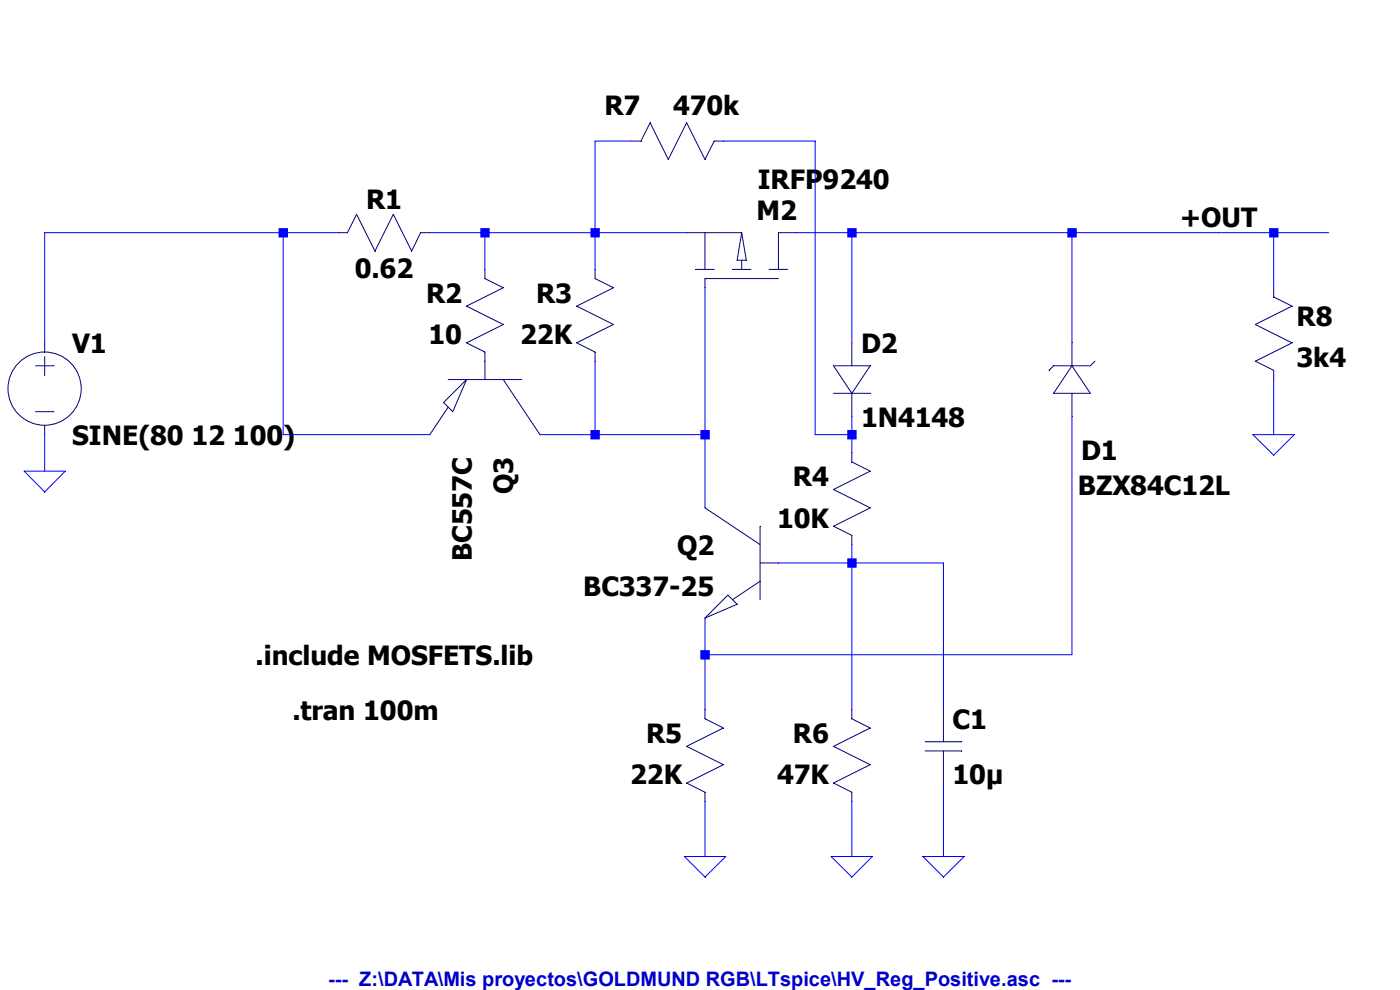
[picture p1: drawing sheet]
<svg xmlns="http://www.w3.org/2000/svg" width="297mm" height="210mm" viewBox="0 0 297 210" stroke-linecap="round" stroke-linejoin="round" font-family="sans-serif">
<path d="M232.3 76.6l-1 1" fill="none" stroke="#00007f" stroke-width=".21"/>
<path d="M223.5 77.6l-1 1" fill="none" stroke="#00007f" stroke-width=".21"/>
<path d="M223.5 77.6h7.8" fill="none" stroke="#00007f" stroke-width=".21"/>
<path d="M223.5 83.4h7.8" fill="none" stroke="#00007f" stroke-width=".21"/>
<path d="M227.4 77.6l-3.9 5.8" fill="none" stroke="#00007f" stroke-width=".21"/>
<path d="M227.4 77.6l3.9 5.8" fill="none" stroke="#00007f" stroke-width=".21"/>
<path d="M227.4 83.4v4.9" fill="none" stroke="#00007f" stroke-width=".21"/>
<path d="M227.4 72.7v4.9" fill="none" stroke="#00007f" stroke-width=".21"/>
<path d="M176.8 83.4h7.8" fill="none" stroke="#00007f" stroke-width=".21"/>
<path d="M176.8 77.6h7.8" fill="none" stroke="#00007f" stroke-width=".21"/>
<path d="M184.6 77.6l-3.9 5.8" fill="none" stroke="#00007f" stroke-width=".21"/>
<path d="M176.8 77.6l3.9 5.8" fill="none" stroke="#00007f" stroke-width=".21"/>
<path d="M180.7 72.7v4.9" fill="none" stroke="#00007f" stroke-width=".21"/>
<path d="M180.7 83.4v4.9" fill="none" stroke="#00007f" stroke-width=".21"/>
<path d="M71.8 49.4h1.9" fill="none" stroke="#00007f" stroke-width=".21"/>
<path d="M75.6 45.5l-1.9 3.9" fill="none" stroke="#00007f" stroke-width=".21"/>
<path d="M75.6 45.5l3.9 7.8" fill="none" stroke="#00007f" stroke-width=".21"/>
<path d="M83.4 45.5l-3.9 7.8" fill="none" stroke="#00007f" stroke-width=".21"/>
<path d="M83.4 45.5l3.9 7.8" fill="none" stroke="#00007f" stroke-width=".21"/>
<path d="M89.2 49.4h2" fill="none" stroke="#00007f" stroke-width=".21"/>
<path d="M89.2 49.4l-1.9 3.9" fill="none" stroke="#00007f" stroke-width=".21"/>
<path d="M102.9 57.1v2" fill="none" stroke="#00007f" stroke-width=".21"/>
<path d="M102.9 59.1l3.9 1.9" fill="none" stroke="#00007f" stroke-width=".21"/>
<path d="M106.8 61l-7.8 3.9" fill="none" stroke="#00007f" stroke-width=".21"/>
<path d="M99 64.9l7.8 3.9" fill="none" stroke="#00007f" stroke-width=".21"/>
<path d="M106.8 68.8l-7.8 3.9" fill="none" stroke="#00007f" stroke-width=".21"/>
<path d="M102.9 74.7v1.9" fill="none" stroke="#00007f" stroke-width=".21"/>
<path d="M99 72.7l3.9 2" fill="none" stroke="#00007f" stroke-width=".21"/>
<path d="M126.2 57.1v2" fill="none" stroke="#00007f" stroke-width=".21"/>
<path d="M126.2 59.1l3.9 1.9" fill="none" stroke="#00007f" stroke-width=".21"/>
<path d="M130.1 61l-7.8 3.9" fill="none" stroke="#00007f" stroke-width=".21"/>
<path d="M122.3 64.9l7.8 3.9" fill="none" stroke="#00007f" stroke-width=".21"/>
<path d="M130.1 68.8l-7.8 3.9" fill="none" stroke="#00007f" stroke-width=".21"/>
<path d="M126.2 74.7v1.9" fill="none" stroke="#00007f" stroke-width=".21"/>
<path d="M122.3 72.7l3.9 2" fill="none" stroke="#00007f" stroke-width=".21"/>
<path d="M180.7 96.1v1.9" fill="none" stroke="#00007f" stroke-width=".21"/>
<path d="M180.7 98l3.9 1.9" fill="none" stroke="#00007f" stroke-width=".21"/>
<path d="M184.6 99.9l-7.8 3.9" fill="none" stroke="#00007f" stroke-width=".21"/>
<path d="M176.8 103.8l7.8 3.9" fill="none" stroke="#00007f" stroke-width=".21"/>
<path d="M184.6 107.7l-7.8 3.9" fill="none" stroke="#00007f" stroke-width=".21"/>
<path d="M180.7 113.6v1.9" fill="none" stroke="#00007f" stroke-width=".21"/>
<path d="M176.8 111.6l3.9 2" fill="none" stroke="#00007f" stroke-width=".21"/>
<path d="M149.6 150.5v2" fill="none" stroke="#00007f" stroke-width=".21"/>
<path d="M149.6 152.5l3.9 1.9" fill="none" stroke="#00007f" stroke-width=".21"/>
<path d="M153.5 154.4l-7.8 3.9" fill="none" stroke="#00007f" stroke-width=".21"/>
<path d="M145.7 158.3l7.8 3.9" fill="none" stroke="#00007f" stroke-width=".21"/>
<path d="M153.5 162.2l-7.8 3.9" fill="none" stroke="#00007f" stroke-width=".21"/>
<path d="M149.6 168.1v1.9" fill="none" stroke="#00007f" stroke-width=".21"/>
<path d="M145.7 166.1l3.9 2" fill="none" stroke="#00007f" stroke-width=".21"/>
<path d="M180.7 150.5v2" fill="none" stroke="#00007f" stroke-width=".21"/>
<path d="M180.7 152.5l3.9 1.9" fill="none" stroke="#00007f" stroke-width=".21"/>
<path d="M184.6 154.4l-7.8 3.9" fill="none" stroke="#00007f" stroke-width=".21"/>
<path d="M176.8 158.3l7.8 3.9" fill="none" stroke="#00007f" stroke-width=".21"/>
<path d="M184.6 162.2l-7.8 3.9" fill="none" stroke="#00007f" stroke-width=".21"/>
<path d="M180.7 168.1v1.9" fill="none" stroke="#00007f" stroke-width=".21"/>
<path d="M176.8 166.1l3.9 2" fill="none" stroke="#00007f" stroke-width=".21"/>
<path d="M200.2 159.3v6.8" fill="none" stroke="#00007f" stroke-width=".21"/>
<path d="M200.2 150.5v6.9" fill="none" stroke="#00007f" stroke-width=".21"/>
<path d="M196.3 157.4h7.7" fill="none" stroke="#00007f" stroke-width=".21"/>
<path d="M196.3 159.3h7.7" fill="none" stroke="#00007f" stroke-width=".21"/>
<path d="M151.5 29.9h2" fill="none" stroke="#00007f" stroke-width=".21"/>
<path d="M151.5 29.9l-1.9 3.9" fill="none" stroke="#00007f" stroke-width=".21"/>
<path d="M145.7 26l3.9 7.8" fill="none" stroke="#00007f" stroke-width=".21"/>
<path d="M145.7 26l-3.9 7.8" fill="none" stroke="#00007f" stroke-width=".21"/>
<path d="M137.9 26l3.9 7.8" fill="none" stroke="#00007f" stroke-width=".21"/>
<path d="M134 29.9h2" fill="none" stroke="#00007f" stroke-width=".21"/>
<path d="M137.9 26l-1.9 3.9" fill="none" stroke="#00007f" stroke-width=".21"/>
<path d="M270.2 78.6v1.9" fill="none" stroke="#00007f" stroke-width=".21"/>
<path d="M266.3 76.6l3.9 2" fill="none" stroke="#00007f" stroke-width=".21"/>
<path d="M274.1 72.7l-7.8 3.9" fill="none" stroke="#00007f" stroke-width=".21"/>
<path d="M266.3 68.8l7.8 3.9" fill="none" stroke="#00007f" stroke-width=".21"/>
<path d="M274.1 64.9l-7.8 3.9" fill="none" stroke="#00007f" stroke-width=".21"/>
<path d="M270.2 61v2" fill="none" stroke="#00007f" stroke-width=".21"/>
<path d="M270.2 63l3.9 1.9" fill="none" stroke="#00007f" stroke-width=".21"/>
<path d="M7.5 77.6h3.9" fill="none" stroke="#00007f" stroke-width=".21"/>
<path d="M7.5 87.3h3.9" fill="none" stroke="#00007f" stroke-width=".21"/>
<path d="M9.5 75.6v3.9" fill="none" stroke="#00007f" stroke-width=".21"/>
<path d="M9.5 90.3v1.9" fill="none" stroke="#00007f" stroke-width=".21"/>
<path d="M9.5 72.7v2" fill="none" stroke="#00007f" stroke-width=".21"/>
<g fill="none" stroke="#00007f" stroke-width=".21">
<path d="M145.7 49.4h11.7"/>
<circle cx="9.5" cy="82.4" r="7.8"/>
</g>
<path d="M149.6 49.4v7.7" fill="none" stroke="#00007f" stroke-width=".21"/>
<path d="M157.4 55.2v1.9" fill="none" stroke="#00007f" stroke-width=".21"/>
<path d="M157.4 49.4l.9 5.8" fill="none" stroke="#00007f" stroke-width=".21"/>
<path d="M157.4 49.4l-1 5.8" fill="none" stroke="#00007f" stroke-width=".21"/>
<path d="M156.4 55.2h1.9" fill="none" stroke="#00007f" stroke-width=".21"/>
<path d="M163.2 57.1h3.9" fill="none" stroke="#00007f" stroke-width=".21"/>
<path d="M155.4 57.1h3.9" fill="none" stroke="#00007f" stroke-width=".21"/>
<path d="M147.6 57.1h3.9" fill="none" stroke="#00007f" stroke-width=".21"/>
<path d="M149.6 59.1v1.9" fill="none" stroke="#00007f" stroke-width=".21"/>
<path d="M149.6 59.1h15.5" fill="none" stroke="#00007f" stroke-width=".21"/>
<path d="M165.1 49.4v7.7" fill="none" stroke="#00007f" stroke-width=".21"/>
<path d="M165.1 49.4h3.9" fill="none" stroke="#00007f" stroke-width=".21"/>
<path d="M99 80.5l-2.9 6.8" fill="none" stroke="#00007f" stroke-width=".21"/>
<path d="M94.1 85.4l2 1.9" fill="none" stroke="#00007f" stroke-width=".21"/>
<path d="M99 80.5l-4.9 4.9" fill="none" stroke="#00007f" stroke-width=".21"/>
<path d="M95.1 86.4l-3.9 5.8" fill="none" stroke="#00007f" stroke-width=".21"/>
<path d="M95.1 80.5h15.6" fill="none" stroke="#00007f" stroke-width=".21"/>
<path d="M106.8 80.5l7.8 11.7" fill="none" stroke="#00007f" stroke-width=".21"/>
<path d="M102.9 76.6v3.9" fill="none" stroke="#00007f" stroke-width=".21"/>
<path d="M154.4 126.2l2 2" fill="none" stroke="#00007f" stroke-width=".21"/>
<path d="M154.4 126.2l-4.8 4.9" fill="none" stroke="#00007f" stroke-width=".21"/>
<path d="M156.4 128.2l-6.8 2.9" fill="none" stroke="#00007f" stroke-width=".21"/>
<path d="M161.2 123.3l-5.8 3.9" fill="none" stroke="#00007f" stroke-width=".21"/>
<path d="M161.2 111.6v15.6" fill="none" stroke="#00007f" stroke-width=".21"/>
<path d="M149.6 107.7l11.6 7.8" fill="none" stroke="#00007f" stroke-width=".21"/>
<path d="M161.2 119.4h3.9" fill="none" stroke="#00007f" stroke-width=".21"/>
<path d="M126.2 29.9h7.8M5.1 99.9h8.7l-4.3 4.5zM265.8 92.2h8.8l-4.4 4.4zM145.2 181.7h8.8l-4.4 4.4zM176.3 181.7h8.8l-4.4 4.4zM195.8 181.7h8.8l-4.4 4.4z" fill="none" stroke="#00f" stroke-width=".21"/>
<path d="M153.5 29.9h19.4" fill="none" stroke="#00f" stroke-width=".21"/>
<path d="M9.5 49.4h50.6" fill="none" stroke="#00f" stroke-width=".21"/>
<path d="M60.1 49.4h11.7" fill="none" stroke="#00f" stroke-width=".21"/>
<path d="M91.2 49.4h11.7" fill="none" stroke="#00f" stroke-width=".21"/>
<path d="M126.2 29.9v19.5" fill="none" stroke="#00f" stroke-width=".21"/>
<path d="M102.9 49.4h23.3" fill="none" stroke="#00f" stroke-width=".21"/>
<path d="M126.2 49.4h19.5" fill="none" stroke="#00f" stroke-width=".21"/>
<path d="M169 49.4h11.7" fill="none" stroke="#00f" stroke-width=".21"/>
<path d="M180.7 49.4h46.7" fill="none" stroke="#00f" stroke-width=".21"/>
<path d="M227.4 49.4h31.1" fill="none" stroke="#00f" stroke-width=".21"/>
<path d="M258.5 49.4h11.7" fill="none" stroke="#00f" stroke-width=".21"/>
<path d="M270.2 49.4h11.7" fill="none" stroke="#00f" stroke-width=".21"/>
<path d="M102.9 49.4v7.7" fill="none" stroke="#00f" stroke-width=".21"/>
<path d="M126.2 49.4v7.7" fill="none" stroke="#00f" stroke-width=".21"/>
<path d="M270.2 49.4v11.6" fill="none" stroke="#00f" stroke-width=".21"/>
<path d="M9.5 49.4v23.3" fill="none" stroke="#00f" stroke-width=".21"/>
<path d="M180.7 49.4v23.3" fill="none" stroke="#00f" stroke-width=".21"/>
<path d="M227.4 49.4v23.3" fill="none" stroke="#00f" stroke-width=".21"/>
<path d="M60.1 49.4v42.8" fill="none" stroke="#00f" stroke-width=".21"/>
<path d="M60.1 92.2h31.1" fill="none" stroke="#00f" stroke-width=".21"/>
<path d="M126.2 76.6v15.6" fill="none" stroke="#00f" stroke-width=".21"/>
<path d="M114.6 92.2h11.6" fill="none" stroke="#00f" stroke-width=".21"/>
<path d="M149.6 61v31.2" fill="none" stroke="#00f" stroke-width=".21"/>
<path d="M126.2 92.2h23.4" fill="none" stroke="#00f" stroke-width=".21"/>
<path d="M172.9 29.9v62.3" fill="none" stroke="#00f" stroke-width=".21"/>
<path d="M180.7 88.3v3.9" fill="none" stroke="#00f" stroke-width=".21"/>
<path d="M172.9 92.2h7.8" fill="none" stroke="#00f" stroke-width=".21"/>
<path d="M270.2 80.5v11.7" fill="none" stroke="#00f" stroke-width=".21"/>
<path d="M180.7 92.2v3.9" fill="none" stroke="#00f" stroke-width=".21"/>
<path d="M9.5 92.2v7.7" fill="none" stroke="#00f" stroke-width=".21"/>
<path d="M149.6 92.2v15.5" fill="none" stroke="#00f" stroke-width=".21"/>
<path d="M180.7 115.5v3.9" fill="none" stroke="#00f" stroke-width=".21"/>
<path d="M165.1 119.4h15.6" fill="none" stroke="#00f" stroke-width=".21"/>
<path d="M180.7 119.4h19.5" fill="none" stroke="#00f" stroke-width=".21"/>
<path d="M149.6 131.1v7.8" fill="none" stroke="#00f" stroke-width=".21"/>
<path d="M227.4 88.3v50.6" fill="none" stroke="#00f" stroke-width=".21"/>
<path d="M149.6 138.9h77.8" fill="none" stroke="#00f" stroke-width=".21"/>
<path d="M149.6 138.9v11.6" fill="none" stroke="#00f" stroke-width=".21"/>
<path d="M180.7 119.4v31.1" fill="none" stroke="#00f" stroke-width=".21"/>
<path d="M200.2 119.4v31.1" fill="none" stroke="#00f" stroke-width=".21"/>
<path d="M149.6 170v11.7" fill="none" stroke="#00f" stroke-width=".21"/>
<path d="M180.7 170v11.7" fill="none" stroke="#00f" stroke-width=".21"/>
<path d="M200.2 166.1v15.6" fill="none" stroke="#00f" stroke-width=".21"/>
<path d="M59.1 48.4h2v2h-2zM101.9 48.4h2v2h-2zM125.3 48.4h2v2h-2zM125.3 91.2h2v2h-2zM148.6 91.2h2v2h-2zM148.6 137.9h2v2h-2zM179.7 48.4h2v2h-2zM179.7 91.2h2v2h-2zM179.7 118.4h2v2h-2zM226.4 48.4h2v2h-2zM269.2 48.4h2v2h-2z" fill-rule="evenodd" fill="#00f"/>
<g font-size="5.6">
<text x="128.3" y="24.4">R7</text>
<text x="142.8" y="24.3">470k</text>
<text x="160.8" y="40.2">IRFP9240</text>
<text x="77.7" y="44.3">R1</text>
<text x="160.5" y="46.7">M2</text>
<text x="250.3" y="48.2">+OUT</text>
<text x="75.3" y="58.9">0.62</text>
<text x="90.4" y="64.3">R2</text>
<text x="113.7" y="64.3">R3</text>
<text x="275.1" y="69.1">R8</text>
<text x="15.3" y="75">V1</text>
<text x="90.9" y="73">10</text>
<text x="110.4" y="73">22K</text>
<text x="182.7" y="75">D2</text>
<text x="275.1" y="77.9">3k4</text>
<text x="15.3" y="94.4">SINE(80 12 100)</text>
<text x="182.7" y="90.6">1N4148</text>
<text x="229.4" y="97.6">D1</text>
<text x="108.9" y="104.9" transform="rotate(-90 108.9 104.9)">Q3</text>
<text x="168.2" y="103.2">R4</text>
<text x="228.7" y="104.9">BZX84C12L</text>
<text x="164.8" y="111.9">10K</text>
<text x="100.1" y="119.1" transform="rotate(-90 100.1 119.1)">BC557C</text>
<text x="143.6" y="117.8">Q2</text>
<text x="123.7" y="126.5">BC337-25</text>
<text x="54.2" y="141.1">.include MOSFETS.lib</text>
<text x="62" y="152.8">.tran 100m</text>
<text x="202.1" y="154.7">C1</text>
<text x="137.1" y="157.7">R5</text>
<text x="168.2" y="157.7">R6</text>
<text x="133.7" y="166.4">22K</text>
<text x="164.8" y="166.4">47K</text>
<text x="202.1" y="166.4">10µ</text>
</g>
<text font-size="4.2" fill="#0000c8" x="69.6" y="209.3">--- Z:\DATA\Mis proyectos\GOLDMUND RGB\LTspice\HV_Reg_Positive.asc ---</text>
</svg>
